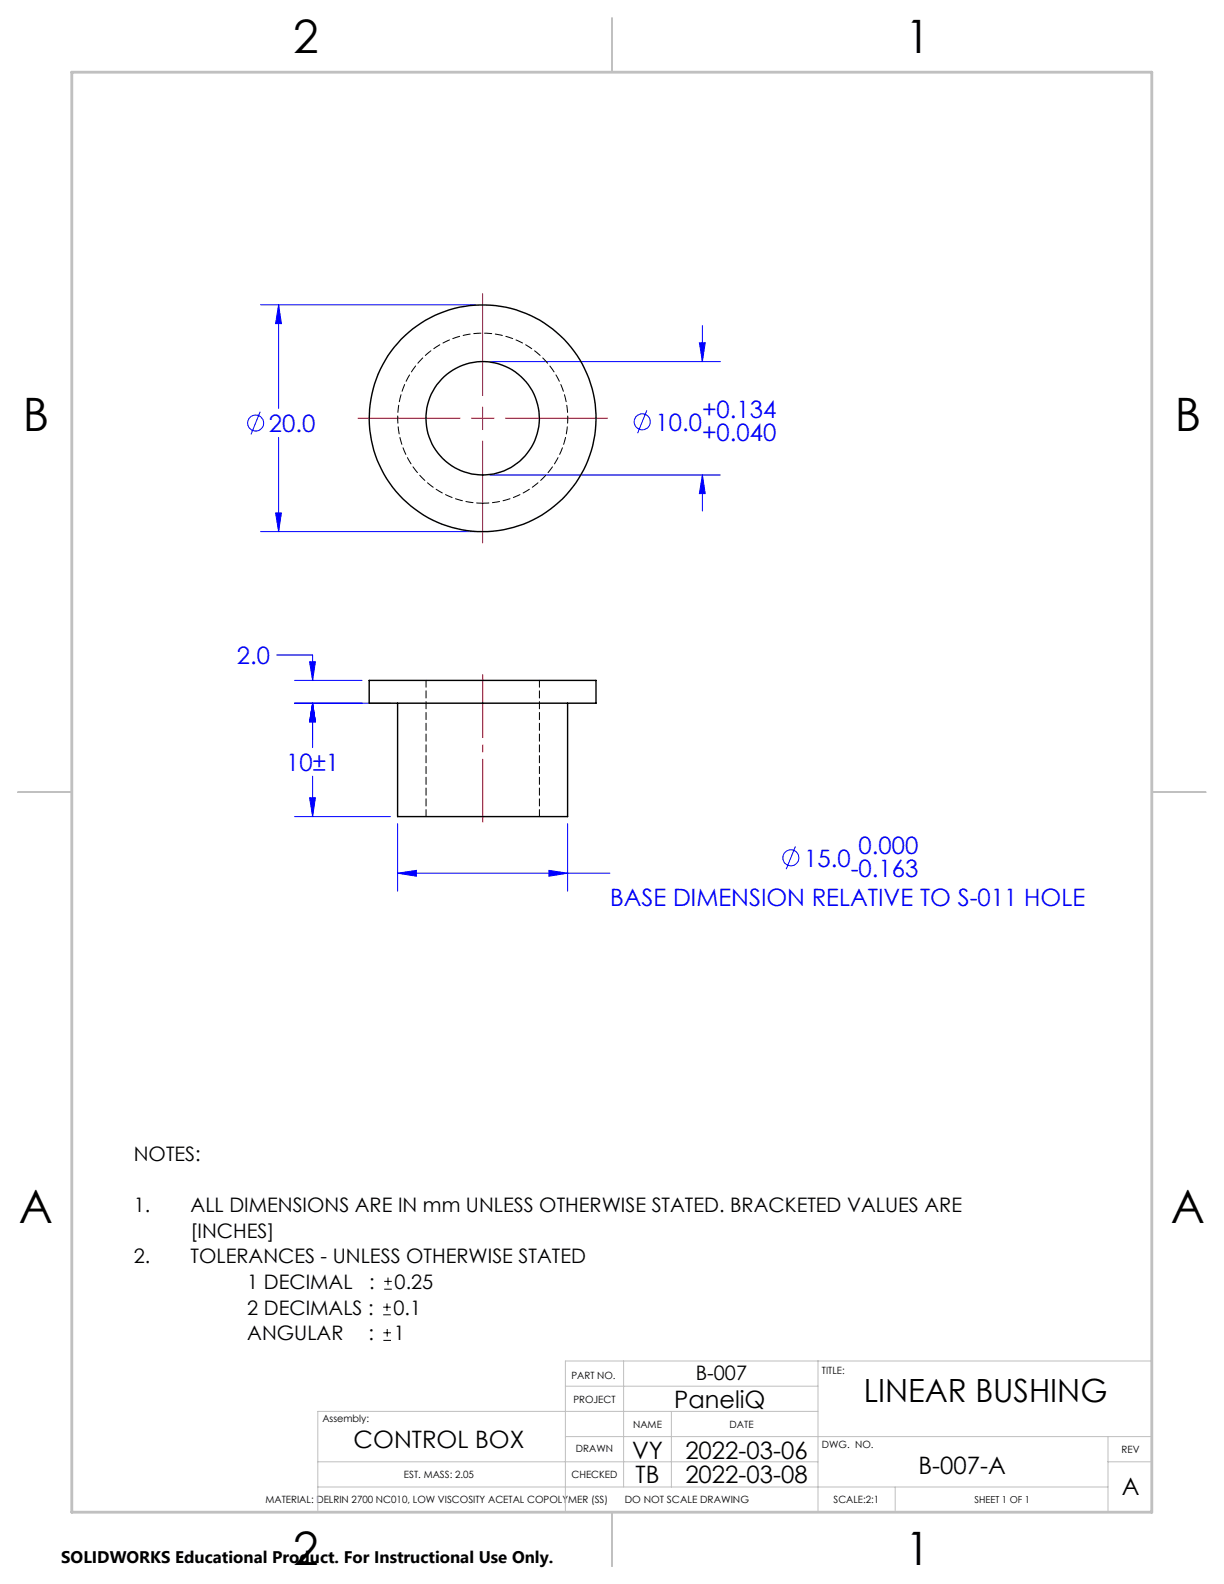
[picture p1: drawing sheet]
<svg xmlns="http://www.w3.org/2000/svg" width="216mm" height="279mm" viewBox="0 0 216 279" stroke-linecap="round" stroke-linejoin="round" font-family="sans-serif">
<g fill="none" stroke="#00f" stroke-width=".18">
<path d="M46 53.8h37.9M49.1 53.8l.5 3.3h-1zM49.1 53.8v18.2M123.9 57.4v6.4M45.9 72.6l-1.6 4M49.1 77.2v16.6M86.4 63.8h40.7M114.1 72.4l-1.6 4M123.4 60.5h1l-.5 3.3zM46 93.8h37.9M48.6 90.5h1l-.5 3.3zM86.4 83.8h40.7"/>
<path d="M123.9 83.8l.5 3.3h-1zM123.9 83.8v6.3M48.8 115.5h6.3v4.5M54.6 116.7h1l-.5 3.3zM52 124h16.9M52 120h11.9M55.1 124l.5 3.3h-1zM55.1 124v7.9M55.1 136.9v7.1M52 144h16.9M54.6 140.7h1l-.5 3.3zM70.1 154l3.3-.5v1.1z"/>
<path d="M70.1 145.3v11.9M70.1 154h37.5M96.8 153.5l3.3 .5-3.3 .6zM100.1 145.3v11.9M140.3 149.3l-1.6 4"/>
<circle cx="45.1" cy="74.6" r="1.41"/>
<circle cx="113.3" cy="74.4" r="1.41"/>
<circle cx="139.5" cy="151.3" r="1.4"/>
</g>
<path d="M67.6 231.9h1.3M67.6 230.6h1.3M67.6 236.4h1.4M67.6 235.1h1.4M67.8 227.4h1.3M67.8 226h1.3M68.3 229.9v1.3M68.3 234.4v1.4M68.4 225.4v1.3" fill="none" stroke="#000" stroke-width=".18"/>
<path d="M85.2 119v26" fill="none" stroke="#f00" stroke-width=".18" stroke-dasharray="15.2 1.3 1.3 1.3" stroke-dashoffset="4.1"/>
<path d="M85.1 51.8v18M63.1 73.8h18M83.1 73.8h4M85.1 71.8v4M85.1 77.8v18M89.1 73.8h18" fill="none" stroke="#f00" stroke-width=".18"/>
<path d="M56.1 257.8h88.2M99.7 253.4h103.5M99.7 244.5h44.6M110 240.1v22.2M118.4 249v13.3M144.3 240.1v26.6M144.3 249h-88.2v17.7M195.4 253.4v13.3M195.4 257.8h7.8M203.2 240.1h-103.5v26.6M56.1 262.3h139.3M157.9 262.3v4.4" fill="none" stroke="#c0c0c0" stroke-width=".18"/>
<path d="M108 3.2v9.5M3.1 139.7h9.6M203.2 139.7h9.5M108 266.7v9.6" fill="none" stroke="#c0c0c0" stroke-width=".25"/>
<path d="M12.7 12.7h190.5v254h-190.5z" fill="none" stroke="#c0c0c0" stroke-width=".5"/>
<path d="M96.8 153.5l3.3 .5-3.3 .6zM70.1 154l3.3-.5v1.1zM55.1 124l.5 3.3h-1zM54.6 140.7h1l-.5 3.3zM54.6 116.7h1l-.5 3.3zM55.1 124l.5 3.3h-1zM123.4 60.5h1l-.5 3.3zM123.9 83.8l.5 3.3h-1zM49.1 53.8l.5 3.3h-1zM48.6 90.5h1l-.5 3.3z" fill="#00f"/>
<g fill="none" stroke="#000" stroke-width=".25">
<path d="M65.1 120h40v4h-40zM70.1 124v20h30v-20"/>
<circle cx="85.1" cy="73.8" r="10"/>
<circle cx="85.1" cy="73.8" r="20"/>
</g>
<path d="M75.2 120v24M95.2 144v-24" fill="none" stroke="#000" stroke-width=".18" stroke-dasharray="1.3 .6" stroke-dashoffset=".1"/>
<path d="M85.2 88.8a15 15 0 0 0 13.1-22.3 15 15 0 0 0-25.9-.7 15 15 0 0 0 12 22.9l.8 .1" fill="none" stroke="#000" stroke-width=".18" stroke-dasharray="1.3 .6" stroke-dashoffset=".2"/>
<g font-size="8.1">
<text x="51.7" y="9.3">2</text>
<text x="159.7" y="9.3">1</text>
<text x="4" y="76">B</text>
<text x="207.2" y="76">B</text>
<text x="3.3" y="215.7">A</text>
<text x="206.5" y="215.7">A</text>
<text x="51.7" y="276">2</text>
<text x="159.7" y="276">1</text>
</g>
<text font-size="5.6" x="152.4" y="247.3">LINEAR BUSHING</text>
<g font-size="4.2" fill="#00f">
<text x="47.4" y="76.2">20.0</text>
<text x="115.6" y="75.9">10.0</text>
<text x="123.8" y="73.7">+0.134</text>
<text x="123.8" y="77.8">+0.040</text>
<text x="41.8" y="117.1">2.0</text>
<text x="50.5" y="136">10±1</text>
<text x="141.8" y="152.8">15.0</text>
<text x="150.1" y="154.7">-0.163</text>
<text x="151.5" y="150.6">0.000</text>
<text x="107.6" y="159.7">BASE DIMENSION RELATIVE TO S-011 HOLE</text>
</g>
<g font-size="4.2">
<text x="118.9" y="248.4">PaneliQ</text>
<text x="62.4" y="255.4">CONTROL BOX</text>
<text x="111.5" y="257.3">VY</text>
<text x="120.9" y="257.3">2022-03-06</text>
<text x="112.1" y="261.7">TB</text>
<text x="120.9" y="261.7">2022-03-08</text>
<text x="162" y="260">B-007-A</text>
<text x="197.9" y="263.6">A</text>
</g>
<g font-size="3.5">
<text x="23.6" y="204.7">NOTES:</text>
<text x="23.6" y="213.8">1.</text>
<text x="33.6" y="213.8">ALL DIMENSIONS ARE IN mm UNLESS OTHERWISE STATED. BRACKETED VALUES ARE</text>
<text x="33.6" y="218.3">[INCHES]</text>
<text x="23.6" y="222.8">2.</text>
<text x="33.6" y="222.8">TOLERANCES - UNLESS OTHERWISE STATED</text>
<text x="43.6" y="227.4">1 DECIMAL</text>
<text x="65.1" y="227.4">:</text>
<text x="69.6" y="227.4">0.25</text>
<text x="43.6" y="231.9">2 DECIMALS :</text>
<text x="69.4" y="231.9">0.1</text>
<text x="43.6" y="236.4">ANGULAR</text>
<text x="65" y="236.4">:</text>
<text x="69.5" y="236.4">1</text>
<text x="122.7" y="243.5">B-007</text>
</g>
<text font-size="3" x="10.8" y="275.7">SOLIDWORKS Educational Product. For Instructional Use Only.</text>
<g font-size="1.8">
<text x="100.8" y="243.2">PART NO.</text>
<text x="145" y="242.3">TITLE:</text>
<text x="56.9" y="250.8">Assembly:</text>
<text x="101.1" y="247.4">PROJECT</text>
<text x="111.7" y="252">NAME</text>
<text x="128.7" y="252">DATE</text>
<text x="101.6" y="256.2">DRAWN</text>
<text x="145" y="255.4">DWG. NO.</text>
<text x="197.8" y="256.2">REV</text>
<text x="71.3" y="260.7">EST. MASS: 2.05</text>
<text x="100.8" y="260.7">CHECKED</text>
<text x="46.8" y="265.1">MATERIAL: DELRIN 2700 NC010, LOW VISCOSITY ACETAL COPOLYMER (SS)</text>
<text x="110.2" y="265.1">DO NOT SCALE DRAWING</text>
<text x="147" y="265.1">SCALE:2:1</text>
</g>
<text font-size="1.7" x="171.9" y="265">SHEET 1 OF 1</text>
</svg>
